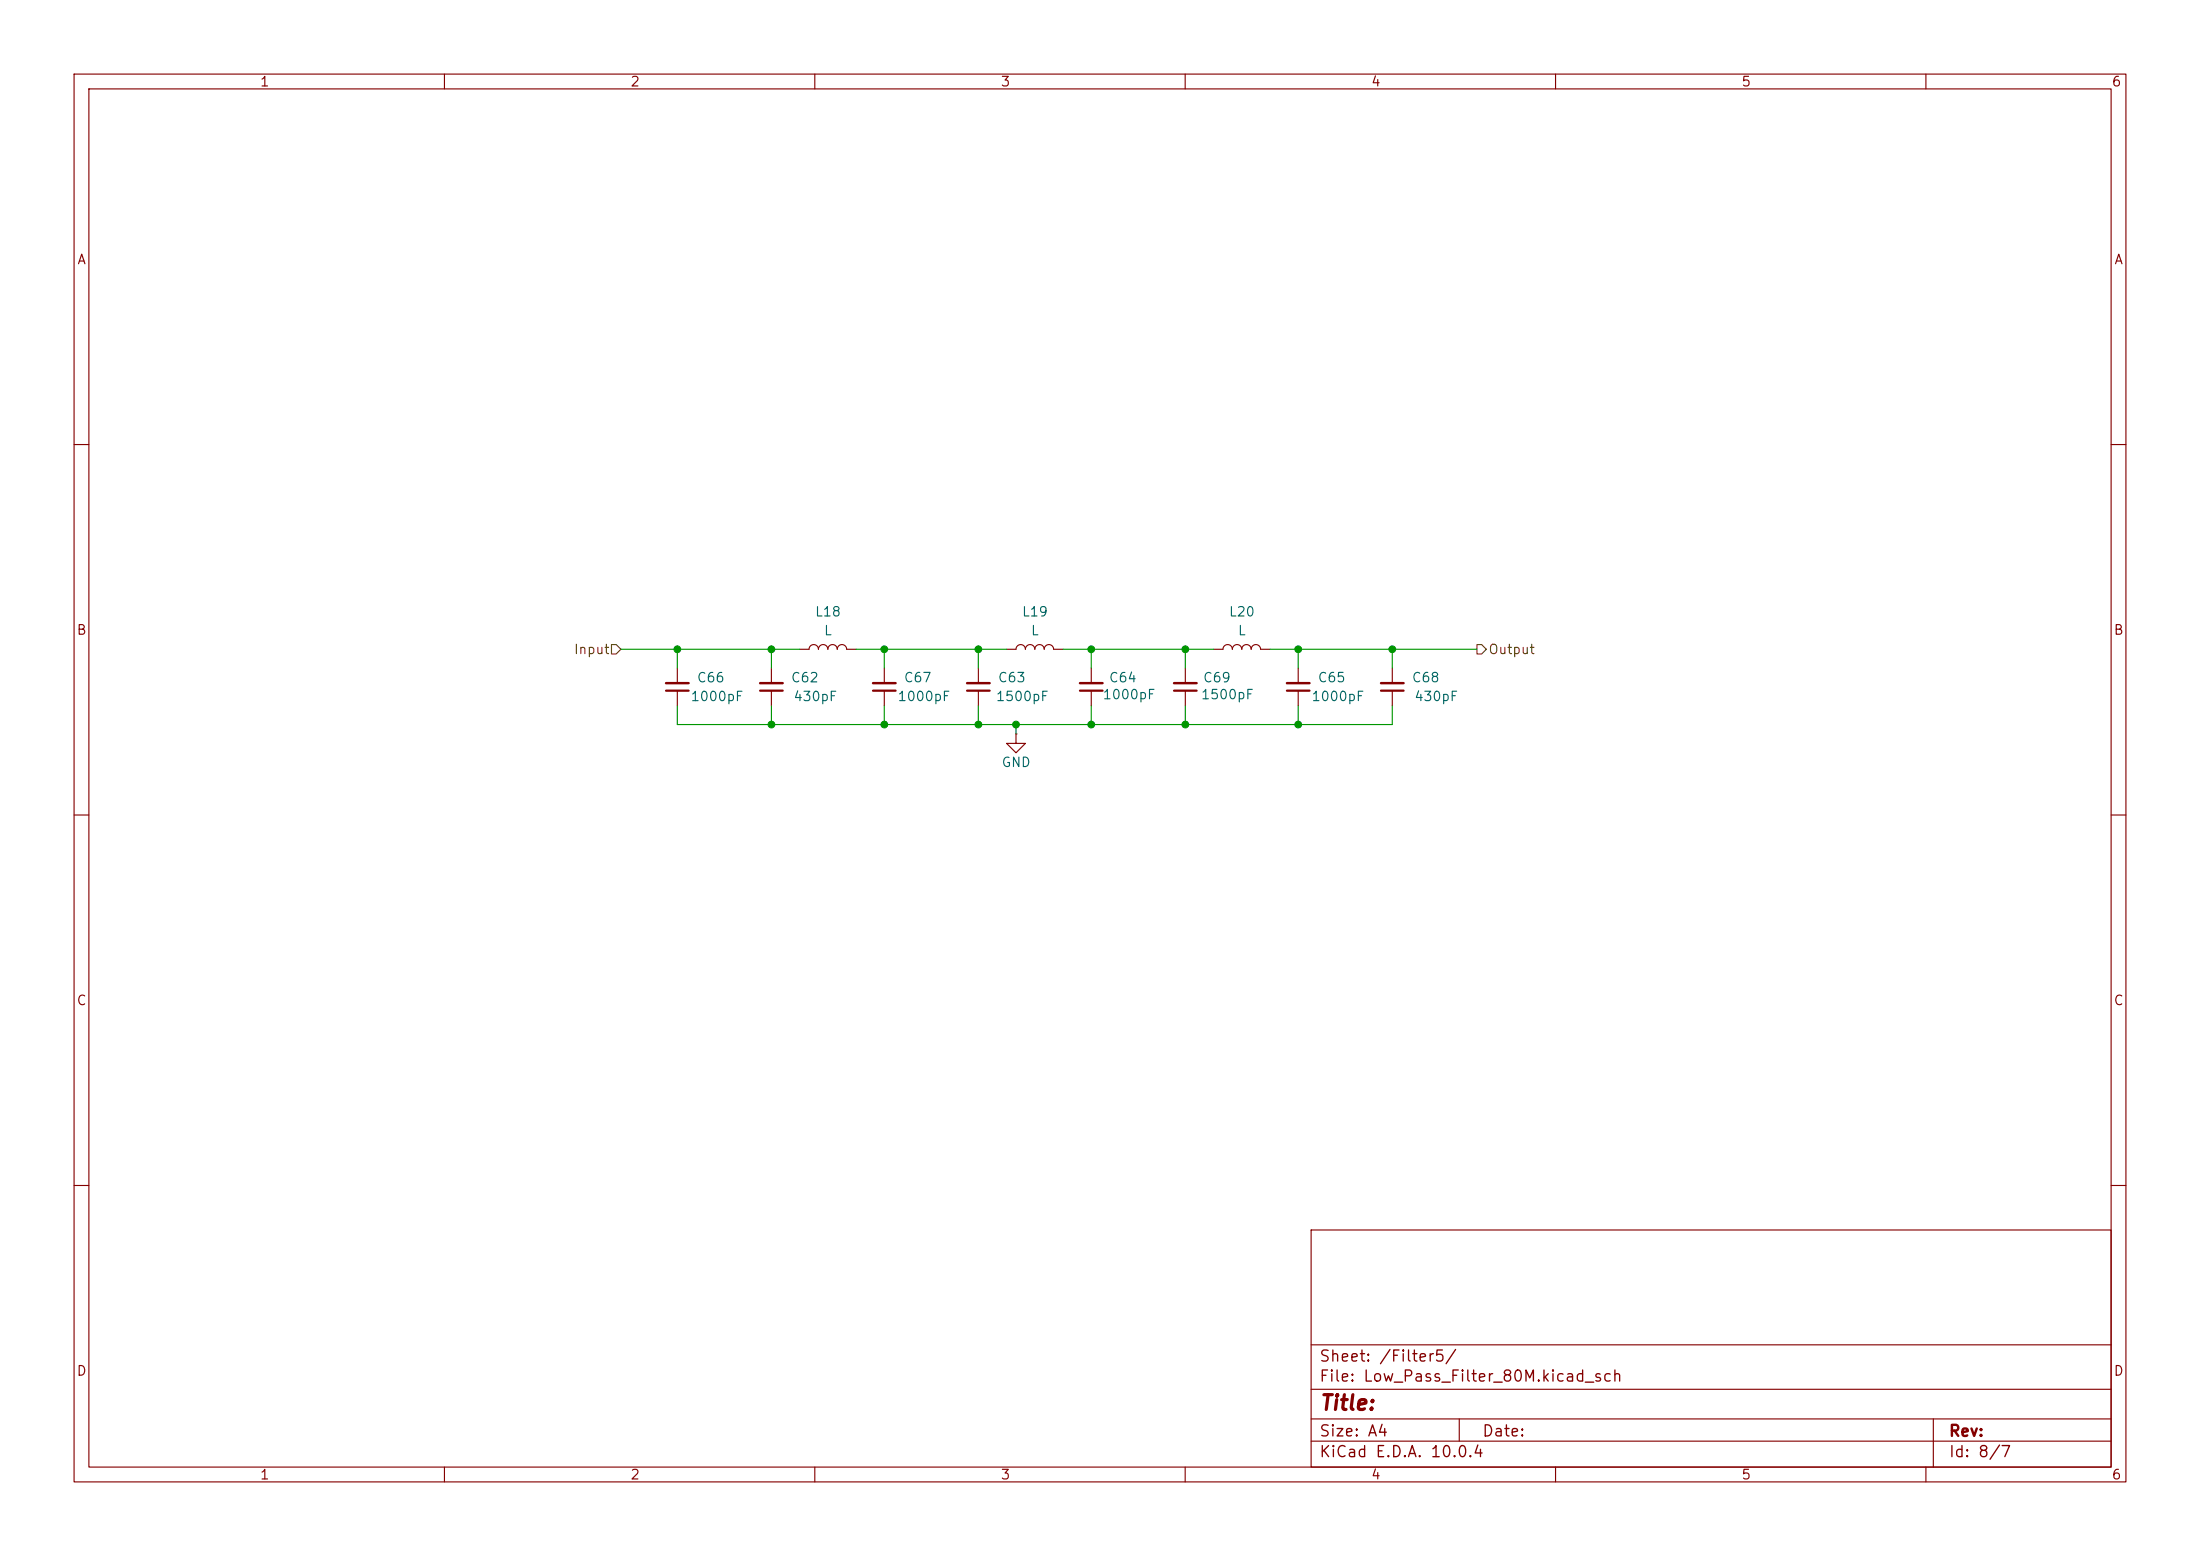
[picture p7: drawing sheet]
(kicad_sch
 (version 20260306)
 (generator "eeschema")
 (generator_version "10.0")
 (paper "A4")
 (lib_symbols
  (symbol "Device:C_Small"
   (pin_numbers (hide yes))
   (pin_names
    (offset 0.254) (hide yes)) (exclude_from_sim no) (in_bom yes) (on_board yes)
   (in_pos_files yes)
   (duplicate_pin_numbers_are_jumpers no)
   (property "Reference" "C" (at 0.254 1.778 0) (show_name no) (do_not_autoplace no) (effects (font (size 1.27 1.27)) (justify left)))
   (property "Value" "C_Small" (at 0.254 -2.032 0) (show_name no) (do_not_autoplace no) (effects (font (size 1.27 1.27)) (justify left)))
   (property "Footprint" "" (at 0 0 0) (show_name no) (do_not_autoplace no) (hide yes) (effects (font (size 1.27 1.27))))
   (property "Datasheet" "" (at 0 0 0) (show_name no) (do_not_autoplace no) (hide yes) (effects (font (size 1.27 1.27))))
   (property "Description" "Unpolarized capacitor, small symbol" (at 0 0 0) (show_name no) (do_not_autoplace no) (hide yes) (effects (font (size 1.27 1.27))))
   (symbol "C_Small_0_1"
    (polyline (pts (xy -1.524 0.508) (xy 1.524 0.508)) (stroke (width 0.3048) (type default)) (fill (type none)))
    (polyline (pts (xy -1.524 -0.508) (xy 1.524 -0.508)) (stroke (width 0.3302) (type default)) (fill (type none))))
   (symbol "C_Small_1_1"
    (pin passive line (at 0 2.54 270) (length 2.032) (name "" (effects (font (size 1.27 1.27)))) (number "1" (effects (font (size 1.27 1.27)))))
    (pin passive line (at 0 -2.54 90) (length 2.032) (name "" (effects (font (size 1.27 1.27)))) (number "2" (effects (font (size 1.27 1.27))))))
   (embedded_fonts no))
  (symbol "Device:L"
   (pin_numbers (hide yes))
   (pin_names
    (offset 1.016) (hide yes)) (exclude_from_sim no) (in_bom yes) (on_board yes)
   (in_pos_files yes)
   (duplicate_pin_numbers_are_jumpers no)
   (property "Reference" "L" (at -1.27 0 90) (show_name no) (do_not_autoplace no) (effects (font (size 1.27 1.27))))
   (property "Value" "L" (at 1.905 0 90) (show_name no) (do_not_autoplace no) (effects (font (size 1.27 1.27))))
   (property "Footprint" "" (at 0 0 0) (show_name no) (do_not_autoplace no) (hide yes) (effects (font (size 1.27 1.27))))
   (property "Datasheet" "" (at 0 0 0) (show_name no) (do_not_autoplace no) (hide yes) (effects (font (size 1.27 1.27))))
   (property "Description" "Inductor" (at 0 0 0) (show_name no) (do_not_autoplace no) (hide yes) (effects (font (size 1.27 1.27))))
   (symbol "L_0_1"
    (arc (start 0 2.54) (mid 0.6323 1.905) (end 0 1.27) (stroke (width 0) (type default)) (fill (type none)))
    (arc (start 0 1.27) (mid 0.6323 0.635) (end 0 0) (stroke (width 0) (type default)) (fill (type none)))
    (arc (start 0 0) (mid 0.6323 -0.635) (end 0 -1.27) (stroke (width 0) (type default)) (fill (type none)))
    (arc (start 0 -1.27) (mid 0.6323 -1.905) (end 0 -2.54) (stroke (width 0) (type default)) (fill (type none))))
   (symbol "L_1_1"
    (pin passive line (at 0 3.81 270) (length 1.27) (name "1" (effects (font (size 1.27 1.27)))) (number "1" (effects (font (size 1.27 1.27)))))
    (pin passive line (at 0 -3.81 90) (length 1.27) (name "2" (effects (font (size 1.27 1.27)))) (number "2" (effects (font (size 1.27 1.27))))))
   (embedded_fonts no))
  (symbol "power:GND"
   (power global)
   (pin_numbers (hide yes))
   (pin_names
    (offset 0) (hide yes)) (exclude_from_sim no) (in_bom yes) (on_board yes)
   (in_pos_files yes)
   (duplicate_pin_numbers_are_jumpers no)
   (property "Reference" "#PWR" (at 0 -6.35 0) (show_name no) (do_not_autoplace no) (hide yes) (effects (font (size 1.27 1.27))))
   (property "Value" "GND" (at 0 -3.81 0) (show_name no) (do_not_autoplace no) (effects (font (size 1.27 1.27))))
   (property "Footprint" "" (at 0 0 0) (show_name no) (do_not_autoplace no) (hide yes) (effects (font (size 1.27 1.27))))
   (property "Datasheet" "" (at 0 0 0) (show_name no) (do_not_autoplace no) (hide yes) (effects (font (size 1.27 1.27))))
   (property "Description" "Power symbol creates a global label with name \"GND\" , ground" (at 0 0 0) (show_name no) (do_not_autoplace no) (hide yes) (effects (font (size 1.27 1.27))))
   (symbol "GND_0_1"
    (polyline (pts (xy 0 0) (xy 0 -1.27) (xy 1.27 -1.27) (xy 0 -2.54) (xy -1.27 -1.27) (xy 0 -1.27)) (stroke (width 0) (type default)) (fill (type none))))
   (symbol "GND_1_1"
    (pin power_in line (at 0 0 270) (length 0) (name "" (effects (font (size 1.27 1.27)))) (number "1" (effects (font (size 1.27 1.27))))))
   (embedded_fonts no)))
 (junction
  (at 132.08 97.79)
  (diameter 0)
  (color 0 0 0 0))
 (junction
  (at 160.02 87.63)
  (diameter 0)
  (color 0 0 0 0))
 (junction
  (at 175.26 97.79)
  (diameter 0)
  (color 0 0 0 0))
 (junction
  (at 160.02 97.79)
  (diameter 0)
  (color 0 0 0 0))
 (junction
  (at 187.96 87.63)
  (diameter 0)
  (color 0 0 0 0))
 (junction
  (at 132.08 87.63)
  (diameter 0)
  (color 0 0 0 0))
 (junction
  (at 119.38 87.63)
  (diameter 0)
  (color 0 0 0 0))
 (junction
  (at 104.14 97.79)
  (diameter 0)
  (color 0 0 0 0))
 (junction
  (at 175.26 87.63)
  (diameter 0)
  (color 0 0 0 0))
 (junction
  (at 119.38 97.79)
  (diameter 0)
  (color 0 0 0 0))
 (junction
  (at 104.14 87.63)
  (diameter 0)
  (color 0 0 0 0))
 (junction
  (at 91.44 87.63)
  (diameter 0)
  (color 0 0 0 0))
 (junction
  (at 147.32 97.79)
  (diameter 0)
  (color 0 0 0 0))
 (junction
  (at 147.32 87.63)
  (diameter 0)
  (color 0 0 0 0))
 (junction
  (at 137.16 97.79)
  (diameter 0)
  (color 0 0 0 0))
 (wire
  (pts (xy 147.32 87.63) (xy 147.32 90.17))
  (stroke (width 0) (type default)))
 (wire
  (pts (xy 171.45 87.63) (xy 175.26 87.63))
  (stroke (width 0) (type default)))
 (wire
  (pts (xy 147.32 97.79) (xy 160.02 97.79))
  (stroke (width 0) (type default)))
 (wire
  (pts (xy 160.02 97.79) (xy 175.26 97.79))
  (stroke (width 0) (type default)))
 (wire
  (pts (xy 175.26 87.63) (xy 175.26 90.17))
  (stroke (width 0) (type default)))
 (wire
  (pts (xy 91.44 87.63) (xy 91.44 90.17))
  (stroke (width 0) (type default)))
 (wire
  (pts (xy 91.44 97.79) (xy 104.14 97.79))
  (stroke (width 0) (type default)))
 (wire
  (pts (xy 132.08 97.79) (xy 137.16 97.79))
  (stroke (width 0) (type default)))
 (wire
  (pts (xy 83.82 87.63) (xy 91.44 87.63))
  (stroke (width 0) (type default)))
 (wire
  (pts (xy 119.38 87.63) (xy 132.08 87.63))
  (stroke (width 0) (type default)))
 (wire
  (pts (xy 104.14 90.17) (xy 104.14 87.63))
  (stroke (width 0) (type default)))
 (wire
  (pts (xy 104.14 97.79) (xy 119.38 97.79))
  (stroke (width 0) (type default)))
 (wire
  (pts (xy 132.08 95.25) (xy 132.08 97.79))
  (stroke (width 0) (type default)))
 (wire
  (pts (xy 175.26 95.25) (xy 175.26 97.79))
  (stroke (width 0) (type default)))
 (wire
  (pts (xy 137.16 97.79) (xy 137.16 99.06))
  (stroke (width 0) (type default)))
 (wire
  (pts (xy 119.38 97.79) (xy 132.08 97.79))
  (stroke (width 0) (type default)))
 (wire
  (pts (xy 132.08 87.63) (xy 135.89 87.63))
  (stroke (width 0) (type default)))
 (wire
  (pts (xy 104.14 95.25) (xy 104.14 97.79))
  (stroke (width 0) (type default)))
 (wire
  (pts (xy 147.32 87.63) (xy 160.02 87.63))
  (stroke (width 0) (type default)))
 (wire
  (pts (xy 187.96 95.25) (xy 187.96 97.79))
  (stroke (width 0) (type default)))
 (wire
  (pts (xy 147.32 97.79) (xy 147.32 95.25))
  (stroke (width 0) (type default)))
 (wire
  (pts (xy 119.38 95.25) (xy 119.38 97.79))
  (stroke (width 0) (type default)))
 (wire
  (pts (xy 137.16 97.79) (xy 147.32 97.79))
  (stroke (width 0) (type default)))
 (wire
  (pts (xy 187.96 87.63) (xy 199.39 87.63))
  (stroke (width 0) (type default)))
 (wire
  (pts (xy 160.02 87.63) (xy 163.83 87.63))
  (stroke (width 0) (type default)))
 (wire
  (pts (xy 132.08 87.63) (xy 132.08 90.17))
  (stroke (width 0) (type default)))
 (wire
  (pts (xy 91.44 87.63) (xy 104.14 87.63))
  (stroke (width 0) (type default)))
 (wire
  (pts (xy 115.57 87.63) (xy 119.38 87.63))
  (stroke (width 0) (type default)))
 (wire
  (pts (xy 160.02 97.79) (xy 160.02 95.25))
  (stroke (width 0) (type default)))
 (wire
  (pts (xy 91.44 95.25) (xy 91.44 97.79))
  (stroke (width 0) (type default)))
 (wire
  (pts (xy 175.26 97.79) (xy 187.96 97.79))
  (stroke (width 0) (type default)))
 (wire
  (pts (xy 175.26 87.63) (xy 187.96 87.63))
  (stroke (width 0) (type default)))
 (wire
  (pts (xy 104.14 87.63) (xy 107.95 87.63))
  (stroke (width 0) (type default)))
 (wire
  (pts (xy 119.38 87.63) (xy 119.38 90.17))
  (stroke (width 0) (type default)))
 (wire
  (pts (xy 187.96 90.17) (xy 187.96 87.63))
  (stroke (width 0) (type default)))
 (wire
  (pts (xy 160.02 87.63) (xy 160.02 90.17))
  (stroke (width 0) (type default)))
 (wire
  (pts (xy 143.51 87.63) (xy 147.32 87.63))
  (stroke (width 0) (type default)))
 (hierarchical_label "Output"
  (shape output)
  (at 199.39 87.63 0)
  (effects (font (size 1.27 1.27)) (justify left)))
 (hierarchical_label "Input"
  (shape input)
  (at 83.82 87.63 180)
  (effects (font (size 1.27 1.27)) (justify right)))
 (symbol
  (lib_id "Device:L")
  (at 111.76 87.63 90)
  (unit 1)
  (body_style 1)
  (exclude_from_sim no)
  (in_bom yes)
  (on_board yes)
  (in_pos_files yes)
  (dnp no)
  (fields_autoplaced yes)
  (property "Reference" "L18" (at 111.76 82.55 90) (show_name no) (do_not_autoplace no) (effects (font (size 1.27 1.27))))
  (property "Value" "L" (at 111.76 85.09 90) (show_name no) (do_not_autoplace no) (effects (font (size 1.27 1.27))))
  (property "Footprint" "Toroid_SMD:Toroid_SMD_Thin" (at 111.76 87.63 0) (hide yes) (show_name no) (do_not_autoplace no) (effects (font (size 1.27 1.27))))
  (property "Datasheet" "" (at 111.76 87.63 0) (hide yes) (show_name no) (do_not_autoplace no) (effects (font (size 1.27 1.27))))
  (property "Description" "Inductor" (at 111.76 87.63 0) (hide yes) (show_name no) (do_not_autoplace no) (effects (font (size 1.27 1.27))))
  (pin "2")
  (pin "1"))
 (symbol
  (lib_id "Device:C_Small")
  (at 104.14 92.71 180)
  (unit 1)
  (body_style 1)
  (exclude_from_sim no)
  (in_bom yes)
  (on_board yes)
  (in_pos_files yes)
  (dnp no)
  (property "Reference" "C62" (at 106.68 91.44 0) (show_name no) (do_not_autoplace no) (effects (font (size 1.27 1.27)) (justify right)))
  (property "Value" "${C1b}" (at 106.68 93.98 0) (show_name no) (do_not_autoplace no) (effects (font (size 1.27 1.27)) (justify right)))
  (property "Footprint" "Capacitor_SMD:C_1206_3216Metric" (at 104.14 92.71 0) (hide yes) (show_name no) (do_not_autoplace no) (effects (font (size 1.27 1.27))))
  (property "Datasheet" "" (at 104.14 92.71 0) (hide yes) (show_name no) (do_not_autoplace no) (effects (font (size 1.27 1.27))))
  (property "Description" "Unpolarized capacitor, small symbol" (at 104.14 92.71 0) (hide yes) (show_name no) (do_not_autoplace no) (effects (font (size 1.27 1.27))))
  (pin "2")
  (pin "1"))
 (symbol
  (lib_id "Device:L")
  (at 139.7 87.63 90)
  (unit 1)
  (body_style 1)
  (exclude_from_sim no)
  (in_bom yes)
  (on_board yes)
  (in_pos_files yes)
  (dnp no)
  (fields_autoplaced yes)
  (property "Reference" "L19" (at 139.7 82.55 90) (show_name no) (do_not_autoplace no) (effects (font (size 1.27 1.27))))
  (property "Value" "L" (at 139.7 85.09 90) (show_name no) (do_not_autoplace no) (effects (font (size 1.27 1.27))))
  (property "Footprint" "Toroid_SMD:Toroid_SMD_Thin" (at 139.7 87.63 0) (hide yes) (show_name no) (do_not_autoplace no) (effects (font (size 1.27 1.27))))
  (property "Datasheet" "" (at 139.7 87.63 0) (hide yes) (show_name no) (do_not_autoplace no) (effects (font (size 1.27 1.27))))
  (property "Description" "Inductor" (at 139.7 87.63 0) (hide yes) (show_name no) (do_not_autoplace no) (effects (font (size 1.27 1.27))))
  (pin "2")
  (pin "1"))
 (symbol
  (lib_id "Device:C_Small")
  (at 187.96 92.71 180)
  (unit 1)
  (body_style 1)
  (exclude_from_sim no)
  (in_bom yes)
  (on_board yes)
  (in_pos_files yes)
  (dnp no)
  (fields_autoplaced yes)
  (property "Reference" "C68" (at 190.5 91.4335 0) (show_name no) (do_not_autoplace no) (effects (font (size 1.27 1.27)) (justify right)))
  (property "Value" "${C4b}" (at 190.5 93.9735 0) (show_name no) (do_not_autoplace no) (effects (font (size 1.27 1.27)) (justify right)))
  (property "Footprint" "Capacitor_SMD:C_1206_3216Metric" (at 187.96 92.71 0) (hide yes) (show_name no) (do_not_autoplace no) (effects (font (size 1.27 1.27))))
  (property "Datasheet" "" (at 187.96 92.71 0) (hide yes) (show_name no) (do_not_autoplace no) (effects (font (size 1.27 1.27))))
  (property "Description" "Unpolarized capacitor, small symbol" (at 187.96 92.71 0) (hide yes) (show_name no) (do_not_autoplace no) (effects (font (size 1.27 1.27))))
  (pin "2")
  (pin "1"))
 (symbol
  (lib_id "Device:C_Small")
  (at 91.44 92.71 180)
  (unit 1)
  (body_style 1)
  (exclude_from_sim no)
  (in_bom yes)
  (on_board yes)
  (in_pos_files yes)
  (dnp no)
  (property "Reference" "C66" (at 93.98 91.44 0) (show_name no) (do_not_autoplace no) (effects (font (size 1.27 1.27)) (justify right)))
  (property "Value" "${C1}" (at 93.98 93.98 0) (show_name no) (do_not_autoplace no) (effects (font (size 1.27 1.27)) (justify right)))
  (property "Footprint" "Capacitor_SMD:C_1206_3216Metric" (at 91.44 92.71 0) (hide yes) (show_name no) (do_not_autoplace no) (effects (font (size 1.27 1.27))))
  (property "Datasheet" "" (at 91.44 92.71 0) (hide yes) (show_name no) (do_not_autoplace no) (effects (font (size 1.27 1.27))))
  (property "Description" "Unpolarized capacitor, small symbol" (at 91.44 92.71 0) (hide yes) (show_name no) (do_not_autoplace no) (effects (font (size 1.27 1.27))))
  (pin "2")
  (pin "1"))
 (symbol
  (lib_id "Device:L")
  (at 167.64 87.63 90)
  (unit 1)
  (body_style 1)
  (exclude_from_sim no)
  (in_bom yes)
  (on_board yes)
  (in_pos_files yes)
  (dnp no)
  (fields_autoplaced yes)
  (property "Reference" "L20" (at 167.64 82.55 90) (show_name no) (do_not_autoplace no) (effects (font (size 1.27 1.27))))
  (property "Value" "L" (at 167.64 85.09 90) (show_name no) (do_not_autoplace no) (effects (font (size 1.27 1.27))))
  (property "Footprint" "Toroid_SMD:Toroid_SMD_Thin" (at 167.64 87.63 0) (hide yes) (show_name no) (do_not_autoplace no) (effects (font (size 1.27 1.27))))
  (property "Datasheet" "" (at 167.64 87.63 0) (hide yes) (show_name no) (do_not_autoplace no) (effects (font (size 1.27 1.27))))
  (property "Description" "Inductor" (at 167.64 87.63 0) (hide yes) (show_name no) (do_not_autoplace no) (effects (font (size 1.27 1.27))))
  (pin "2")
  (pin "1"))
 (symbol
  (lib_id "power:GND")
  (at 137.16 99.06 0)
  (unit 1)
  (body_style 1)
  (exclude_from_sim no)
  (in_bom yes)
  (on_board yes)
  (in_pos_files yes)
  (dnp no)
  (property "Reference" "#PWR015" (at 137.16 105.41 0) (hide yes) (show_name no) (do_not_autoplace no) (effects (font (size 1.27 1.27))))
  (property "Value" "GND" (at 137.16 102.87 0) (show_name no) (do_not_autoplace no) (effects (font (size 1.27 1.27))))
  (property "Footprint" "" (at 137.16 99.06 0) (hide yes) (show_name no) (do_not_autoplace no) (effects (font (size 1.27 1.27))))
  (property "Datasheet" "" (at 137.16 99.06 0) (hide yes) (show_name no) (do_not_autoplace no) (effects (font (size 1.27 1.27))))
  (property "Description" "Power symbol creates a global label with name \"GND\" , ground" (at 137.16 99.06 0) (hide yes) (show_name no) (do_not_autoplace no) (effects (font (size 1.27 1.27))))
  (pin "1"))
 (symbol
  (lib_id "Device:C_Small")
  (at 160.02 92.71 180)
  (unit 1)
  (body_style 1)
  (exclude_from_sim no)
  (in_bom yes)
  (on_board yes)
  (in_pos_files yes)
  (dnp no)
  (property "Reference" "C69" (at 162.306 91.44 0) (show_name no) (do_not_autoplace no) (effects (font (size 1.27 1.27)) (justify right)))
  (property "Value" "${C3b}" (at 162.306 93.726 0) (show_name no) (do_not_autoplace no) (effects (font (size 1.27 1.27)) (justify right)))
  (property "Footprint" "Capacitor_SMD:C_1206_3216Metric" (at 160.02 92.71 0) (hide yes) (show_name no) (do_not_autoplace no) (effects (font (size 1.27 1.27))))
  (property "Datasheet" "" (at 160.02 92.71 0) (hide yes) (show_name no) (do_not_autoplace no) (effects (font (size 1.27 1.27))))
  (property "Description" "Unpolarized capacitor, small symbol" (at 160.02 92.71 0) (hide yes) (show_name no) (do_not_autoplace no) (effects (font (size 1.27 1.27))))
  (pin "2")
  (pin "1"))
 (symbol
  (lib_id "Device:C_Small")
  (at 147.32 92.71 180)
  (unit 1)
  (body_style 1)
  (exclude_from_sim no)
  (in_bom yes)
  (on_board yes)
  (in_pos_files yes)
  (dnp no)
  (property "Reference" "C64" (at 149.606 91.44 0) (show_name no) (do_not_autoplace no) (effects (font (size 1.27 1.27)) (justify right)))
  (property "Value" "${C3}" (at 149.606 93.726 0) (show_name no) (do_not_autoplace no) (effects (font (size 1.27 1.27)) (justify right)))
  (property "Footprint" "Capacitor_SMD:C_1206_3216Metric" (at 147.32 92.71 0) (hide yes) (show_name no) (do_not_autoplace no) (effects (font (size 1.27 1.27))))
  (property "Datasheet" "" (at 147.32 92.71 0) (hide yes) (show_name no) (do_not_autoplace no) (effects (font (size 1.27 1.27))))
  (property "Description" "Unpolarized capacitor, small symbol" (at 147.32 92.71 0) (hide yes) (show_name no) (do_not_autoplace no) (effects (font (size 1.27 1.27))))
  (pin "2")
  (pin "1"))
 (symbol
  (lib_id "Device:C_Small")
  (at 175.26 92.71 180)
  (unit 1)
  (body_style 1)
  (exclude_from_sim no)
  (in_bom yes)
  (on_board yes)
  (in_pos_files yes)
  (dnp no)
  (fields_autoplaced yes)
  (property "Reference" "C65" (at 177.8 91.4335 0) (show_name no) (do_not_autoplace no) (effects (font (size 1.27 1.27)) (justify right)))
  (property "Value" "${C4}" (at 177.8 93.9735 0) (show_name no) (do_not_autoplace no) (effects (font (size 1.27 1.27)) (justify right)))
  (property "Footprint" "Capacitor_SMD:C_1206_3216Metric" (at 175.26 92.71 0) (hide yes) (show_name no) (do_not_autoplace no) (effects (font (size 1.27 1.27))))
  (property "Datasheet" "" (at 175.26 92.71 0) (hide yes) (show_name no) (do_not_autoplace no) (effects (font (size 1.27 1.27))))
  (property "Description" "Unpolarized capacitor, small symbol" (at 175.26 92.71 0) (hide yes) (show_name no) (do_not_autoplace no) (effects (font (size 1.27 1.27))))
  (pin "2")
  (pin "1"))
 (symbol
  (lib_id "Device:C_Small")
  (at 132.08 92.71 180)
  (unit 1)
  (body_style 1)
  (exclude_from_sim no)
  (in_bom yes)
  (on_board yes)
  (in_pos_files yes)
  (dnp no)
  (fields_autoplaced yes)
  (property "Reference" "C63" (at 134.62 91.4335 0) (show_name no) (do_not_autoplace no) (effects (font (size 1.27 1.27)) (justify right)))
  (property "Value" "${C2b}" (at 134.62 93.9735 0) (show_name no) (do_not_autoplace no) (effects (font (size 1.27 1.27)) (justify right)))
  (property "Footprint" "Capacitor_SMD:C_1206_3216Metric" (at 132.08 92.71 0) (hide yes) (show_name no) (do_not_autoplace no) (effects (font (size 1.27 1.27))))
  (property "Datasheet" "" (at 132.08 92.71 0) (hide yes) (show_name no) (do_not_autoplace no) (effects (font (size 1.27 1.27))))
  (property "Description" "Unpolarized capacitor, small symbol" (at 132.08 92.71 0) (hide yes) (show_name no) (do_not_autoplace no) (effects (font (size 1.27 1.27))))
  (pin "2")
  (pin "1"))
 (symbol
  (lib_id "Device:C_Small")
  (at 119.38 92.71 180)
  (unit 1)
  (body_style 1)
  (exclude_from_sim no)
  (in_bom yes)
  (on_board yes)
  (in_pos_files yes)
  (dnp no)
  (fields_autoplaced yes)
  (property "Reference" "C67" (at 121.92 91.4335 0) (show_name no) (do_not_autoplace no) (effects (font (size 1.27 1.27)) (justify right)))
  (property "Value" "${C2}" (at 121.92 93.9735 0) (show_name no) (do_not_autoplace no) (effects (font (size 1.27 1.27)) (justify right)))
  (property "Footprint" "Capacitor_SMD:C_1206_3216Metric" (at 119.38 92.71 0) (hide yes) (show_name no) (do_not_autoplace no) (effects (font (size 1.27 1.27))))
  (property "Datasheet" "" (at 119.38 92.71 0) (hide yes) (show_name no) (do_not_autoplace no) (effects (font (size 1.27 1.27))))
  (property "Description" "Unpolarized capacitor, small symbol" (at 119.38 92.71 0) (hide yes) (show_name no) (do_not_autoplace no) (effects (font (size 1.27 1.27))))
  (pin "2")
  (pin "1")))
